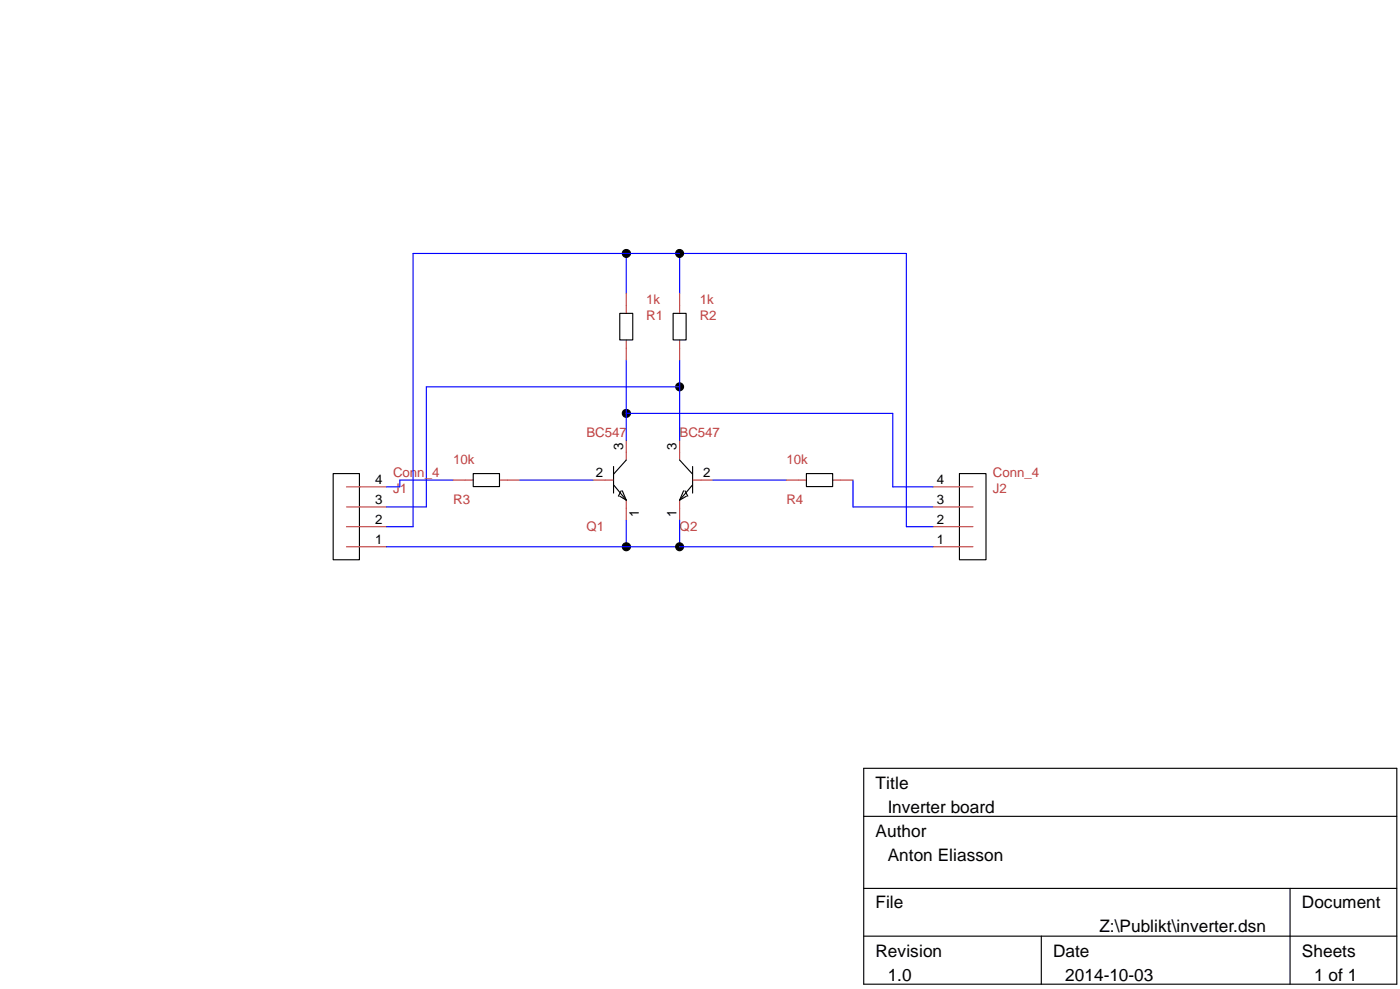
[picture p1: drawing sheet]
<svg xmlns="http://www.w3.org/2000/svg" width="210mm" height="148mm" viewBox="0 0 210 148" stroke-linecap="round" stroke-linejoin="round" font-family="sans-serif">
<g fill="none" stroke="#00f" stroke-width=".17">
<path d="M93.9 38v5.9M101.9 38v5.9M93.9 53.9v12.1M101.9 53.9v12.1M101.9 58h-38v17.9h-5.9M58 78.9h3.9v-40.9h74v40.9h4M67.9 71.9h-8v1h-1.9M77.9 71.9h11M93.9 77.9v4M93.9 61.9h40v11h6M101.9 77.9v4M106.9 71.9h11"/>
<path d="M127.9 71.9v4h12M58 81.9h81.9"/>
</g>
<g fill="#000">
<circle cx="93.9" cy="38" r=".61"/>
<circle cx="101.9" cy="38" r=".59"/>
<circle cx="101.9" cy="57.9" r=".59"/>
<circle cx="93.9" cy="61.9" r=".61"/>
<circle cx="93.9" cy="81.9" r=".61"/>
<circle cx="101.9" cy="81.9" r=".59"/>
</g>
<g fill="none" stroke="#000" stroke-width=".17">
<path d="M92.9 46.9h2v4h-2zM100.9 46.9h2v4h-2zM50 71h3.9v12.9h-3.9zM71 71h3.9v1.9h-3.9zM92 69.9v4M92 72.7l1.9 2.2M92.9 74.3l1 .6M93.1 73.5l-.4 .8M93.3 73.5l.6 1.4M93.9 68.9l-1.9 2.1M101.9 68.9l1.9 2.1M102.5 73.5l-.6 1.4"/>
<path d="M102.7 73.5l.4 .8M102.9 74.3l-1 .6M103.8 72.7l-1.9 2.2M103.8 69.9v4M120.9 71h3.9v1.9h-3.9zM143.8 71h4v12.9h-4zM129.5 115.1h79.9v32.3h-79.9zM129.5 122.3h79.9M129.5 133.1h79.9M193.4 133.1v14.3M129.5 140.3h79.9M156.1 140.3v7.1"/>
<circle cx="93.9" cy="38" r=".61"/>
<circle cx="101.9" cy="38" r=".59"/>
<circle cx="101.9" cy="57.9" r=".59"/>
<circle cx="93.9" cy="61.9" r=".61"/>
<circle cx="93.9" cy="81.9" r=".61"/>
<circle cx="101.9" cy="81.9" r=".59"/>
</g>
<g fill="none" stroke="#c04040" stroke-width=".17">
<path d="M93.9 43.9v3M93.9 51v2.9M101.9 43.9v3M101.9 51v2.9M51.9 78.9h6.1M51.9 75.9h6.1M51.9 72.9h6.1M67.9 71.9h3.1M74.9 71.9h3M88.9 71.9h3M93.9 66v2.9M93.9 74.9v3"/>
<path d="M101.9 66v2.9M101.9 74.9v3M103.9 71.9h3M117.9 71.9h3M124.9 71.9h3M139.9 78.9h6M139.9 75.9h6M139.9 72.9h6M51.9 81.9h6.1M139.9 81.9h6"/>
</g>
<g font-size="2.6">
<text x="131.3" y="118.2">Title</text>
<text x="131.3" y="125.3">Author</text>
<text x="133.1" y="121.8">Inverter board</text>
<text x="133.1" y="128.9">Anton Eliasson</text>
<text x="131.3" y="136.1">File</text>
<text x="195.2" y="136.1">Document</text>
<text x="131.3" y="143.3">Revision</text>
<text x="157.9" y="143.3">Date</text>
<text x="164.8" y="139.7">Z:\Publikt\inverter.dsn</text>
<text x="195.2" y="143.3">Sheets</text>
<text x="133.1" y="146.9">1.0</text>
<text x="159.7" y="146.9">2014-10-03</text>
<text x="197" y="146.9">1 of 1</text>
</g>
<g font-size="2" fill="#c04040">
<text x="96.9" y="47.9">R1</text>
<text x="96.9" y="45.6">1k</text>
<text x="104.9" y="47.9">R2</text>
<text x="104.9" y="45.6">1k</text>
<text x="87.9" y="65.5">BC547</text>
<text x="101.9" y="65.5">BC547</text>
<text x="58.9" y="71.5">Conn_4</text>
<text x="67.9" y="69.5">10k</text>
<text x="117.9" y="69.5">10k</text>
<text x="148.8" y="71.5">Conn_4</text>
<text x="58.9" y="73.9">J1</text>
<text x="67.9" y="75.5">R3</text>
<text x="117.9" y="75.5">R4</text>
<text x="148.8" y="73.9">J2</text>
<text x="87.9" y="79.5">Q1</text>
<text x="101.9" y="79.5">Q2</text>
</g>
<g font-size="2">
<text x="89.3" y="71.5">2</text>
<text x="93.4" y="67.4" transform="rotate(-90 93.4 67.4)">3</text>
<text x="101.4" y="67.4" transform="rotate(-90 101.4 67.4)">3</text>
<text x="105.4" y="71.5">2</text>
<text x="56.3" y="75.5">3</text>
<text x="56.3" y="72.5">4</text>
<text x="95.8" y="77.5" transform="rotate(-90 95.8 77.5)">1</text>
<text x="101.4" y="77.5" transform="rotate(-90 101.4 77.5)">1</text>
<text x="140.5" y="75.5">3</text>
<text x="140.5" y="72.5">4</text>
<text x="56.3" y="81.5">1</text>
<text x="56.3" y="78.5">2</text>
<text x="140.5" y="81.5">1</text>
<text x="140.5" y="78.5">2</text>
</g>
</svg>
